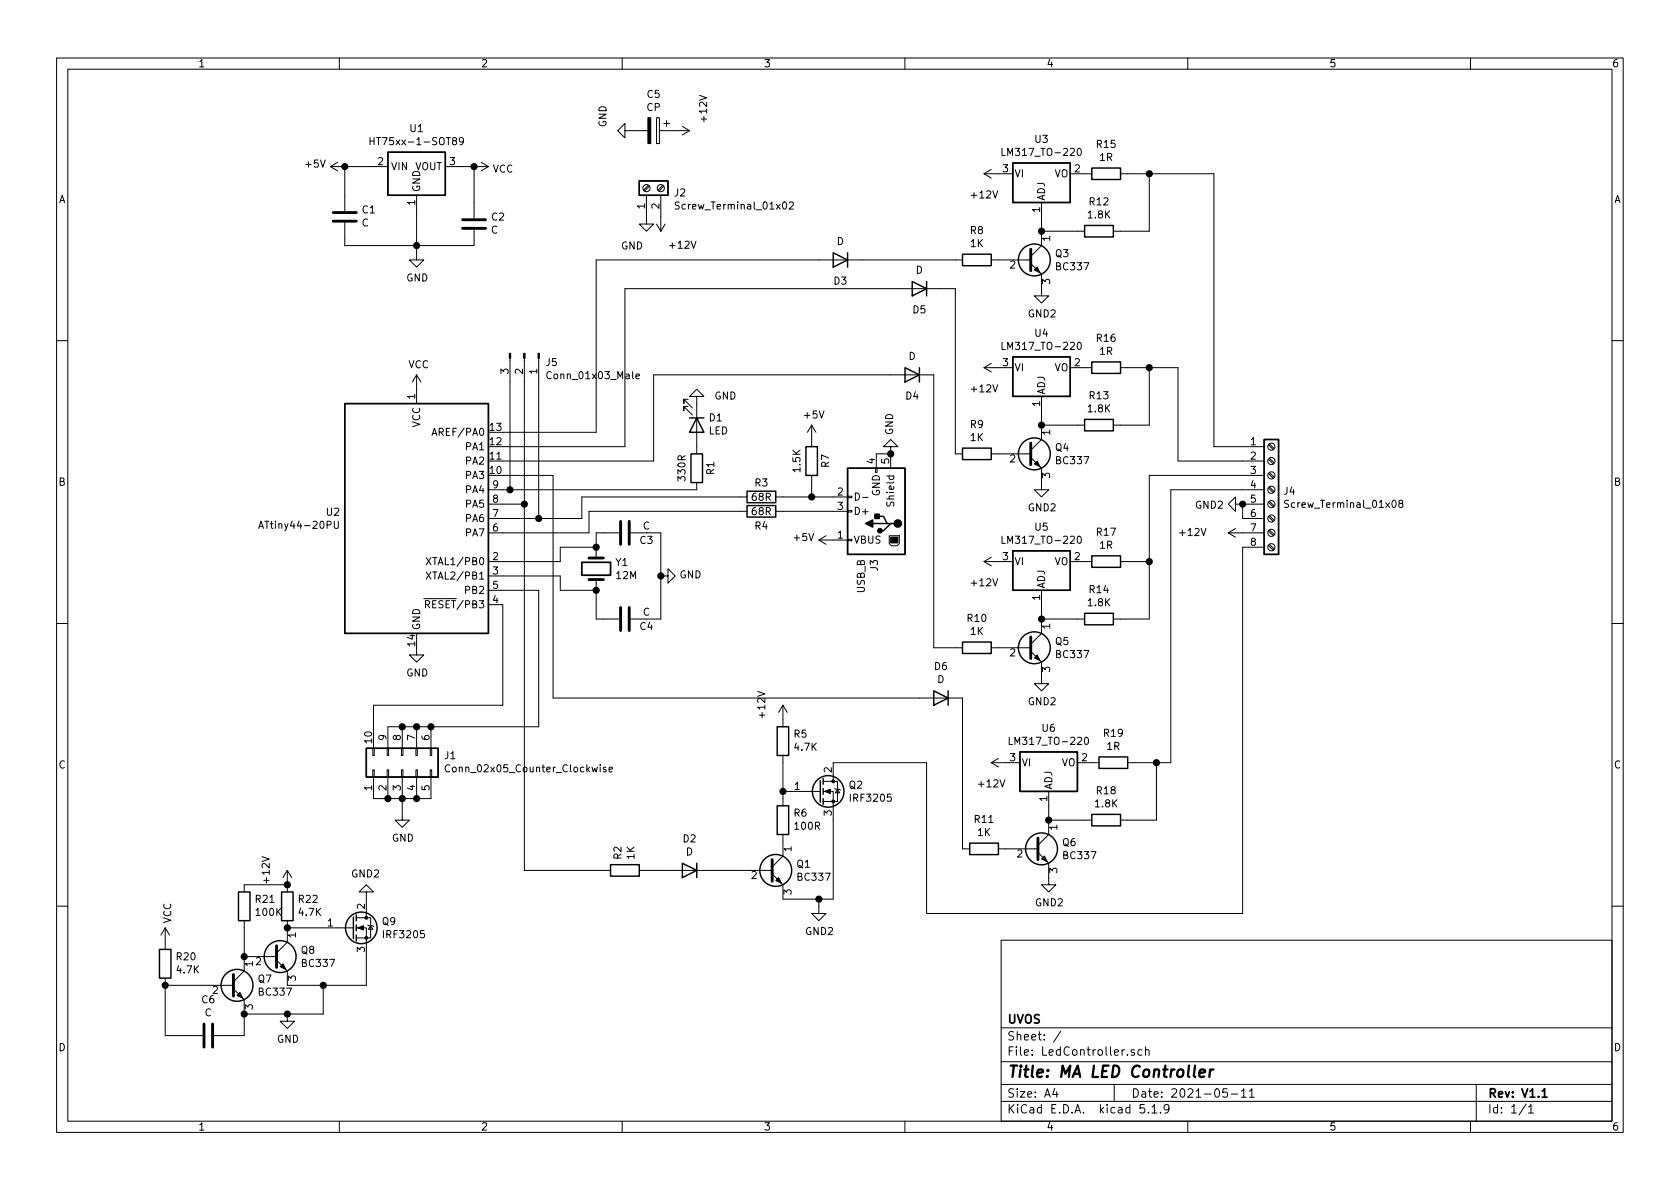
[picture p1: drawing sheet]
EESchema Schematic File Version 4
EELAYER 30 0
EELAYER END
$Descr A4 11693 8268
encoding utf-8
Sheet 1 1
Title "MA LED Controller"
Date "2021-05-11"
Rev "V1.1"
Comp "UVOS"
Comment1 ""
Comment2 ""
Comment3 ""
Comment4 ""
$EndDescr
$Comp
L Device:Crystal Y1
U 1 1
P 4150 3950
F 0 "Y1" V 4104 4081 50  0000 L CNN
F 1 "12M" V 4195 4081 50  0000 L CNN
F 2 "Crystal:Crystal_HC50_Vertical" H 4150 3950 50  0001 C CNN
F 3 "~" H 4150 3950 50  0001 C CNN
	1    4150 3950
	0    1    1    0   
$EndComp
$Comp
L Device:C C4
U 1 1
P 4350 4300
F 0 "C4" V 4400 4450 50  0000 C CNN
F 1 "C" V 4300 4450 50  0000 C CNN
F 2 "Capacitor_THT:C_Disc_D6.0mm_W2.5mm_P5.00mm" H 4388 4150 50  0001 C CNN
F 3 "~" H 4350 4300 50  0001 C CNN
	1    4350 4300
	0    1    1    0   
$EndComp
$Comp
L Device:C C3
U 1 1
P 4350 3700
F 0 "C3" V 4400 3850 50  0000 C CNN
F 1 "C" V 4300 3850 50  0000 C CNN
F 2 "Capacitor_THT:C_Disc_D6.0mm_W2.5mm_P5.00mm" H 4388 3550 50  0001 C CNN
F 3 "~" H 4350 3700 50  0001 C CNN
	1    4350 3700
	0    1    1    0   
$EndComp
Wire Wire Line
	4150 3800 4150 3700
Wire Wire Line
	4150 3700 4200 3700
Wire Wire Line
	4500 3700 4600 3700
Wire Wire Line
	4600 3700 4600 4000
Wire Wire Line
	4600 4300 4500 4300
Wire Wire Line
	4150 4100 4150 4300
Wire Wire Line
	4150 4300 4200 4300
Wire Wire Line
	3500 3900 3900 3900
Wire Wire Line
	3900 3900 3900 3800
Wire Wire Line
	3900 3800 4150 3800
Connection ~ 4150 3800
Wire Wire Line
	3500 4000 3900 4000
Wire Wire Line
	3900 4000 3900 4100
Wire Wire Line
	3900 4100 4150 4100
Connection ~ 4150 4100
$Comp
L Regulator_Linear:HT75xx-1-SOT89 U1
U 1 1
P 2900 1250
F 0 "U1" H 2900 1617 50  0000 C CNN
F 1 "HT75xx-1-SOT89" H 2900 1526 50  0000 C CNN
F 2 "Package_TO_SOT_SMD:SOT-89-3" H 2900 1575 50  0001 C CIN
F 3 "https://www.holtek.com/documents/10179/116711/HT75xx-1v250.pdf" H 2900 1350 50  0001 C CNN
	1    2900 1250
	1    0    0    -1  
$EndComp
$Comp
L Device:C C2
U 1 1
P 3300 1550
F 0 "C2" H 3185 1504 50  0000 R CNN
F 1 "C" H 3185 1595 50  0000 R CNN
F 2 "Capacitor_THT:C_Disc_D10.5mm_W5.0mm_P7.50mm" H 3338 1400 50  0001 C CNN
F 3 "~" H 3300 1550 50  0001 C CNN
	1    3300 1550
	-1   0    0    1   
$EndComp
Wire Wire Line
	3200 1150 3300 1150
Wire Wire Line
	3300 1150 3300 1400
$Comp
L power:GND #PWR0101
U 1 1
P 2900 1750
F 0 "#PWR0101" H 2900 1500 50  0001 C CNN
F 1 "GND" H 2905 1577 50  0000 C CNN
F 2 "" H 2900 1750 50  0001 C CNN
F 3 "" H 2900 1750 50  0001 C CNN
	1    2900 1750
	1    0    0    -1  
$EndComp
Wire Wire Line
	2900 1750 2900 1700
Wire Wire Line
	2900 1700 3300 1700
Wire Wire Line
	2900 1700 2900 1450
Connection ~ 2900 1700
$Comp
L power:VCC #PWR0103
U 1 1
P 3300 1150
F 0 "#PWR0103" H 3300 1000 50  0001 C CNN
F 1 "VCC" V 3315 1278 50  0000 L CNN
F 2 "" H 3300 1150 50  0001 C CNN
F 3 "" H 3300 1150 50  0001 C CNN
	1    3300 1150
	0    1    1    0   
$EndComp
Connection ~ 3300 1150
$Comp
L power:VCC #PWR0104
U 1 1
P 2900 2700
F 0 "#PWR0104" H 2900 2550 50  0001 C CNN
F 1 "VCC" H 2915 2873 50  0000 C CNN
F 2 "" H 2900 2700 50  0001 C CNN
F 3 "" H 2900 2700 50  0001 C CNN
	1    2900 2700
	1    0    0    -1  
$EndComp
$Comp
L Device:C C1
U 1 1
P 2400 1500
F 0 "C1" H 2285 1454 50  0000 R CNN
F 1 "C" H 2285 1545 50  0000 R CNN
F 2 "Capacitor_THT:C_Disc_D10.5mm_W5.0mm_P7.50mm" H 2438 1350 50  0001 C CNN
F 3 "~" H 2400 1500 50  0001 C CNN
	1    2400 1500
	-1   0    0    1   
$EndComp
Wire Wire Line
	2400 1700 2400 1650
Wire Wire Line
	2400 1700 2900 1700
Wire Wire Line
	2400 1350 2400 1150
Wire Wire Line
	2400 1150 2600 1150
$Comp
L Connector:USB_B J3
U 1 1
P 6100 3550
F 0 "J3" V 6111 3880 50  0000 L CNN
F 1 "USB_B" V 6202 3880 50  0000 L CNN
F 2 "Connector_USB:USB_B_Lumberg_2411_02_Horizontal" H 6250 3500 50  0001 C CNN
F 3 " ~" H 6250 3500 50  0001 C CNN
	1    6100 3550
	-1   0    0    1   
$EndComp
$Comp
L power:GND #PWR0105
U 1 1
P 6200 3150
F 0 "#PWR0105" H 6200 2900 50  0001 C CNN
F 1 "GND" V 6205 3022 50  0000 R CNN
F 2 "" H 6200 3150 50  0001 C CNN
F 3 "" H 6200 3150 50  0001 C CNN
	1    6200 3150
	-1   0    0    1   
$EndComp
Wire Wire Line
	6100 3150 6200 3150
Connection ~ 6200 3150
$Comp
L power:+5V #PWR0106
U 1 1
P 5800 3750
F 0 "#PWR0106" H 5800 3600 50  0001 C CNN
F 1 "+5V" V 5815 3878 50  0000 L CNN
F 2 "" H 5800 3750 50  0001 C CNN
F 3 "" H 5800 3750 50  0001 C CNN
	1    5800 3750
	0    -1   -1   0   
$EndComp
$Comp
L Device:R R3
U 1 1
P 5300 3450
F 0 "R3" V 5200 3450 50  0000 C CNN
F 1 "68R" V 5300 3450 50  0000 C CNN
F 2 "Resistor_THT:R_Axial_DIN0411_L9.9mm_D3.6mm_P12.70mm_Horizontal" V 5230 3450 50  0001 C CNN
F 3 "~" H 5300 3450 50  0001 C CNN
	1    5300 3450
	0    1    1    0   
$EndComp
$Comp
L Device:R R4
U 1 1
P 5300 3550
F 0 "R4" V 5400 3550 50  0000 C CNN
F 1 "68R" V 5300 3550 50  0000 C CNN
F 2 "Resistor_THT:R_Axial_DIN0411_L9.9mm_D3.6mm_P12.70mm_Horizontal" V 5230 3550 50  0001 C CNN
F 3 "~" H 5300 3550 50  0001 C CNN
	1    5300 3550
	0    1    1    0   
$EndComp
$Comp
L Device:R R7
U 1 1
P 5650 3200
F 0 "R7" V 5550 3200 50  0000 C CNN
F 1 "1.5K" V 5750 3200 50  0000 C CNN
F 2 "Resistor_THT:R_Axial_DIN0411_L9.9mm_D3.6mm_P12.70mm_Horizontal" V 5580 3200 50  0001 C CNN
F 3 "~" H 5650 3200 50  0001 C CNN
	1    5650 3200
	-1   0    0    1   
$EndComp
Wire Wire Line
	5450 3450 5650 3450
Wire Wire Line
	5450 3550 5800 3550
Wire Wire Line
	5650 3450 5650 3350
Connection ~ 5650 3450
Wire Wire Line
	5650 3450 5800 3450
Wire Wire Line
	3750 4100 3500 4100
Wire Wire Line
	4050 3450 4050 3600
Wire Wire Line
	4050 3600 3750 3600
Wire Wire Line
	4050 3450 5150 3450
Wire Wire Line
	3500 3700 4100 3700
Wire Wire Line
	4100 3700 4100 3550
$Comp
L power:+5V #PWR0107
U 1 1
P 5650 3050
F 0 "#PWR0107" H 5650 2900 50  0001 C CNN
F 1 "+5V" H 5665 3223 50  0000 C CNN
F 2 "" H 5650 3050 50  0001 C CNN
F 3 "" H 5650 3050 50  0001 C CNN
	1    5650 3050
	1    0    0    -1  
$EndComp
$Comp
L Regulator_Linear:LM317_TO-220 U6
U 1 1
P 7300 5300
F 0 "U6" H 7300 5542 50  0000 C CNN
F 1 "LM317_TO-220" H 7300 5451 50  0000 C CNN
F 2 "Package_TO_SOT_THT:TO-220-3_Vertical" H 7300 5550 50  0001 C CIN
F 3 "http://www.ti.com/lit/ds/symlink/lm317.pdf" H 7300 5300 50  0001 C CNN
	1    7300 5300
	1    0    0    -1  
$EndComp
$Comp
L Connector:Screw_Terminal_01x08 J4
U 1 1
P 8850 3400
F 0 "J4" H 8930 3392 50  0000 L CNN
F 1 "Screw_Terminal_01x08" H 8930 3301 50  0000 L CNN
F 2 "TerminalBlock_RND:TerminalBlock_RND_205-00018_1x08_P5.00mm_Horizontal" H 8850 3400 50  0001 C CNN
F 3 "~" H 8850 3400 50  0001 C CNN
	1    8850 3400
	1    0    0    -1  
$EndComp
$Comp
L Connector:Screw_Terminal_01x02 J2
U 1 1
P 4500 1300
F 0 "J2" V 4464 1112 50  0000 R CNN
F 1 "Screw_Terminal_01x02" V 4373 1112 50  0000 R CNN
F 2 "TerminalBlock_RND:TerminalBlock_RND_205-00012_1x02_P5.00mm_Horizontal" H 4500 1300 50  0001 C CNN
F 3 "~" H 4500 1300 50  0001 C CNN
	1    4500 1300
	0    -1   -1   0   
$EndComp
$Comp
L power:+12V #PWR0108
U 1 1
P 4600 1500
F 0 "#PWR0108" H 4600 1350 50  0001 C CNN
F 1 "+12V" H 4450 1700 50  0000 C CNN
F 2 "" H 4600 1500 50  0001 C CNN
F 3 "" H 4600 1500 50  0001 C CNN
	1    4600 1500
	-1   0    0    1   
$EndComp
$Comp
L power:GND #PWR0109
U 1 1
P 4500 1500
F 0 "#PWR0109" H 4500 1250 50  0001 C CNN
F 1 "GND" H 4400 1300 50  0000 C CNN
F 2 "" H 4500 1500 50  0001 C CNN
F 3 "" H 4500 1500 50  0001 C CNN
	1    4500 1500
	1    0    0    -1  
$EndComp
$Comp
L Device:R R19
U 1 1
P 7750 5300
F 0 "R19" V 7543 5300 50  0000 C CNN
F 1 "1R" V 7634 5300 50  0000 C CNN
F 2 "Resistor_THT:R_Axial_DIN0617_L17.0mm_D6.0mm_P25.40mm_Horizontal" V 7680 5300 50  0001 C CNN
F 3 "~" H 7750 5300 50  0001 C CNN
	1    7750 5300
	0    1    1    0   
$EndComp
$Comp
L Device:R R18
U 1 1
P 7700 5700
F 0 "R18" V 7493 5700 50  0000 C CNN
F 1 "1.8K" V 7584 5700 50  0000 C CNN
F 2 "Resistor_THT:R_Axial_DIN0411_L9.9mm_D3.6mm_P12.70mm_Horizontal" V 7630 5700 50  0001 C CNN
F 3 "~" H 7700 5700 50  0001 C CNN
	1    7700 5700
	0    1    1    0   
$EndComp
Wire Wire Line
	7300 5600 7300 5700
Wire Wire Line
	7300 5700 7550 5700
Wire Wire Line
	7850 5700 8050 5700
Wire Wire Line
	8050 5700 8050 5300
Wire Wire Line
	8050 5300 7900 5300
$Comp
L power:+12V #PWR0110
U 1 1
P 7000 5300
F 0 "#PWR0110" H 7000 5150 50  0001 C CNN
F 1 "+12V" V 6850 5400 50  0000 C CNN
F 2 "" H 7000 5300 50  0001 C CNN
F 3 "" H 7000 5300 50  0001 C CNN
	1    7000 5300
	0    -1   -1   0   
$EndComp
$Comp
L Transistor_BJT:BC337 Q6
U 1 1
P 7200 5900
F 0 "Q6" H 7391 5946 50  0000 L CNN
F 1 "BC337" H 7391 5855 50  0000 L CNN
F 2 "Package_TO_SOT_THT:TO-92_Inline_Wide" H 7400 5825 50  0001 L CIN
F 3 "https://diotec.com/tl_files/diotec/files/pdf/datasheets/bc337.pdf" H 7200 5900 50  0001 L CNN
	1    7200 5900
	1    0    0    -1  
$EndComp
Connection ~ 7300 5700
$Comp
L Device:R R11
U 1 1
P 6850 5900
F 0 "R11" V 6643 5900 50  0000 C CNN
F 1 "1K" V 6734 5900 50  0000 C CNN
F 2 "Resistor_THT:R_Axial_DIN0411_L9.9mm_D3.6mm_P12.70mm_Horizontal" V 6780 5900 50  0001 C CNN
F 3 "~" H 6850 5900 50  0001 C CNN
	1    6850 5900
	0    1    1    0   
$EndComp
$Comp
L Regulator_Linear:LM317_TO-220 U5
U 1 1
P 7250 3900
F 0 "U5" H 7250 4142 50  0000 C CNN
F 1 "LM317_TO-220" H 7250 4051 50  0000 C CNN
F 2 "Package_TO_SOT_THT:TO-220-3_Vertical" H 7250 4150 50  0001 C CIN
F 3 "http://www.ti.com/lit/ds/symlink/lm317.pdf" H 7250 3900 50  0001 C CNN
	1    7250 3900
	1    0    0    -1  
$EndComp
$Comp
L Device:R R17
U 1 1
P 7700 3900
F 0 "R17" V 7493 3900 50  0000 C CNN
F 1 "1R" V 7584 3900 50  0000 C CNN
F 2 "Resistor_THT:R_Axial_DIN0617_L17.0mm_D6.0mm_P25.40mm_Horizontal" V 7630 3900 50  0001 C CNN
F 3 "~" H 7700 3900 50  0001 C CNN
	1    7700 3900
	0    1    1    0   
$EndComp
$Comp
L Device:R R14
U 1 1
P 7650 4300
F 0 "R14" V 7443 4300 50  0000 C CNN
F 1 "1.8K" V 7534 4300 50  0000 C CNN
F 2 "Resistor_THT:R_Axial_DIN0411_L9.9mm_D3.6mm_P12.70mm_Horizontal" V 7580 4300 50  0001 C CNN
F 3 "~" H 7650 4300 50  0001 C CNN
	1    7650 4300
	0    1    1    0   
$EndComp
Wire Wire Line
	7250 4200 7250 4300
Wire Wire Line
	7250 4300 7500 4300
Wire Wire Line
	7800 4300 8000 4300
Wire Wire Line
	8000 4300 8000 3900
Wire Wire Line
	8000 3900 7850 3900
$Comp
L power:+12V #PWR0112
U 1 1
P 6950 3900
F 0 "#PWR0112" H 6950 3750 50  0001 C CNN
F 1 "+12V" V 6800 4000 50  0000 C CNN
F 2 "" H 6950 3900 50  0001 C CNN
F 3 "" H 6950 3900 50  0001 C CNN
	1    6950 3900
	0    -1   -1   0   
$EndComp
$Comp
L Transistor_BJT:BC337 Q5
U 1 1
P 7150 4500
F 0 "Q5" H 7341 4546 50  0000 L CNN
F 1 "BC337" H 7341 4455 50  0000 L CNN
F 2 "Package_TO_SOT_THT:TO-92_Inline_Wide" H 7350 4425 50  0001 L CIN
F 3 "https://diotec.com/tl_files/diotec/files/pdf/datasheets/bc337.pdf" H 7150 4500 50  0001 L CNN
	1    7150 4500
	1    0    0    -1  
$EndComp
Connection ~ 7250 4300
$Comp
L Device:R R10
U 1 1
P 6800 4500
F 0 "R10" V 6593 4500 50  0000 C CNN
F 1 "1K" V 6684 4500 50  0000 C CNN
F 2 "Resistor_THT:R_Axial_DIN0411_L9.9mm_D3.6mm_P12.70mm_Horizontal" V 6730 4500 50  0001 C CNN
F 3 "~" H 6800 4500 50  0001 C CNN
	1    6800 4500
	0    1    1    0   
$EndComp
$Comp
L Regulator_Linear:LM317_TO-220 U4
U 1 1
P 7250 2550
F 0 "U4" H 7250 2792 50  0000 C CNN
F 1 "LM317_TO-220" H 7250 2701 50  0000 C CNN
F 2 "Package_TO_SOT_THT:TO-220-3_Vertical" H 7250 2800 50  0001 C CIN
F 3 "http://www.ti.com/lit/ds/symlink/lm317.pdf" H 7250 2550 50  0001 C CNN
	1    7250 2550
	1    0    0    -1  
$EndComp
$Comp
L Device:R R16
U 1 1
P 7700 2550
F 0 "R16" V 7493 2550 50  0000 C CNN
F 1 "1R" V 7584 2550 50  0000 C CNN
F 2 "Resistor_THT:R_Axial_DIN0617_L17.0mm_D6.0mm_P25.40mm_Horizontal" V 7630 2550 50  0001 C CNN
F 3 "~" H 7700 2550 50  0001 C CNN
	1    7700 2550
	0    1    1    0   
$EndComp
$Comp
L Device:R R13
U 1 1
P 7650 2950
F 0 "R13" V 7443 2950 50  0000 C CNN
F 1 "1.8K" V 7534 2950 50  0000 C CNN
F 2 "Resistor_THT:R_Axial_DIN0411_L9.9mm_D3.6mm_P12.70mm_Horizontal" V 7580 2950 50  0001 C CNN
F 3 "~" H 7650 2950 50  0001 C CNN
	1    7650 2950
	0    1    1    0   
$EndComp
Wire Wire Line
	7250 2850 7250 2950
Wire Wire Line
	7250 2950 7500 2950
Wire Wire Line
	7800 2950 8000 2950
Wire Wire Line
	8000 2950 8000 2550
Wire Wire Line
	8000 2550 7850 2550
$Comp
L power:+12V #PWR0114
U 1 1
P 6950 2550
F 0 "#PWR0114" H 6950 2400 50  0001 C CNN
F 1 "+12V" V 6800 2650 50  0000 C CNN
F 2 "" H 6950 2550 50  0001 C CNN
F 3 "" H 6950 2550 50  0001 C CNN
	1    6950 2550
	0    -1   -1   0   
$EndComp
$Comp
L Transistor_BJT:BC337 Q4
U 1 1
P 7150 3150
F 0 "Q4" H 7341 3196 50  0000 L CNN
F 1 "BC337" H 7341 3105 50  0000 L CNN
F 2 "Package_TO_SOT_THT:TO-92_Inline_Wide" H 7350 3075 50  0001 L CIN
F 3 "https://diotec.com/tl_files/diotec/files/pdf/datasheets/bc337.pdf" H 7150 3150 50  0001 L CNN
	1    7150 3150
	1    0    0    -1  
$EndComp
Connection ~ 7250 2950
$Comp
L Device:R R9
U 1 1
P 6800 3150
F 0 "R9" V 6593 3150 50  0000 C CNN
F 1 "1K" V 6684 3150 50  0000 C CNN
F 2 "Resistor_THT:R_Axial_DIN0411_L9.9mm_D3.6mm_P12.70mm_Horizontal" V 6730 3150 50  0001 C CNN
F 3 "~" H 6800 3150 50  0001 C CNN
	1    6800 3150
	0    1    1    0   
$EndComp
$Comp
L Regulator_Linear:LM317_TO-220 U3
U 1 1
P 7250 1200
F 0 "U3" H 7250 1442 50  0000 C CNN
F 1 "LM317_TO-220" H 7250 1351 50  0000 C CNN
F 2 "Package_TO_SOT_THT:TO-220-3_Vertical" H 7250 1450 50  0001 C CIN
F 3 "http://www.ti.com/lit/ds/symlink/lm317.pdf" H 7250 1200 50  0001 C CNN
	1    7250 1200
	1    0    0    -1  
$EndComp
$Comp
L Device:R R15
U 1 1
P 7700 1200
F 0 "R15" V 7493 1200 50  0000 C CNN
F 1 "1R" V 7584 1200 50  0000 C CNN
F 2 "Resistor_THT:R_Axial_DIN0617_L17.0mm_D6.0mm_P25.40mm_Horizontal" V 7630 1200 50  0001 C CNN
F 3 "~" H 7700 1200 50  0001 C CNN
	1    7700 1200
	0    1    1    0   
$EndComp
$Comp
L Device:R R12
U 1 1
P 7650 1600
F 0 "R12" V 7443 1600 50  0000 C CNN
F 1 "1.8K" V 7534 1600 50  0000 C CNN
F 2 "Resistor_THT:R_Axial_DIN0411_L9.9mm_D3.6mm_P12.70mm_Horizontal" V 7580 1600 50  0001 C CNN
F 3 "~" H 7650 1600 50  0001 C CNN
	1    7650 1600
	0    1    1    0   
$EndComp
Wire Wire Line
	7250 1500 7250 1600
Wire Wire Line
	7250 1600 7500 1600
Wire Wire Line
	7800 1600 8000 1600
Wire Wire Line
	8000 1600 8000 1200
Wire Wire Line
	8000 1200 7850 1200
$Comp
L power:+12V #PWR0116
U 1 1
P 6950 1200
F 0 "#PWR0116" H 6950 1050 50  0001 C CNN
F 1 "+12V" V 6800 1300 50  0000 C CNN
F 2 "" H 6950 1200 50  0001 C CNN
F 3 "" H 6950 1200 50  0001 C CNN
	1    6950 1200
	0    -1   -1   0   
$EndComp
$Comp
L Transistor_BJT:BC337 Q3
U 1 1
P 7150 1800
F 0 "Q3" H 7341 1846 50  0000 L CNN
F 1 "BC337" H 7341 1755 50  0000 L CNN
F 2 "Package_TO_SOT_THT:TO-92_Inline_Wide" H 7350 1725 50  0001 L CIN
F 3 "https://diotec.com/tl_files/diotec/files/pdf/datasheets/bc337.pdf" H 7150 1800 50  0001 L CNN
	1    7150 1800
	1    0    0    -1  
$EndComp
Connection ~ 7250 1600
$Comp
L Device:R R8
U 1 1
P 6800 1800
F 0 "R8" V 6593 1800 50  0000 C CNN
F 1 "1K" V 6684 1800 50  0000 C CNN
F 2 "Resistor_THT:R_Axial_DIN0411_L9.9mm_D3.6mm_P12.70mm_Horizontal" V 6730 1800 50  0001 C CNN
F 3 "~" H 6800 1800 50  0001 C CNN
	1    6800 1800
	0    1    1    0   
$EndComp
Wire Wire Line
	8000 1200 8450 1200
Wire Wire Line
	8450 1200 8450 3100
Wire Wire Line
	8450 3100 8650 3100
Connection ~ 8000 1200
Wire Wire Line
	8650 3200 8200 3200
Wire Wire Line
	8200 3200 8200 2550
Wire Wire Line
	8200 2550 8000 2550
Connection ~ 8000 2550
Wire Wire Line
	8000 3900 8000 3300
Wire Wire Line
	8000 3300 8650 3300
Connection ~ 8000 3900
Wire Wire Line
	8050 5300 8150 5300
Wire Wire Line
	8150 5300 8150 3400
Wire Wire Line
	8150 3400 8650 3400
Connection ~ 8050 5300
$Comp
L power:+12V #PWR0118
U 1 1
P 8650 3700
F 0 "#PWR0118" H 8650 3550 50  0001 C CNN
F 1 "+12V" V 8650 4050 50  0000 C CNN
F 2 "" H 8650 3700 50  0001 C CNN
F 3 "" H 8650 3700 50  0001 C CNN
	1    8650 3700
	0    -1   -1   0   
$EndComp
$Comp
L Transistor_FET:IRF3205 Q2
U 1 1
P 5700 5500
F 0 "Q2" H 5905 5546 50  0000 L CNN
F 1 "IRF3205" H 5905 5455 50  0000 L CNN
F 2 "Package_TO_SOT_THT:TO-220-3_Vertical" H 5950 5425 50  0001 L CIN
F 3 "http://www.irf.com/product-info/datasheets/data/irf3205.pdf" H 5700 5500 50  0001 L CNN
	1    5700 5500
	1    0    0    -1  
$EndComp
$Comp
L power:+12V #PWR0119
U 1 1
P 5450 5000
F 0 "#PWR0119" H 5450 4850 50  0001 C CNN
F 1 "+12V" V 5300 5100 50  0000 C CNN
F 2 "" H 5450 5000 50  0001 C CNN
F 3 "" H 5450 5000 50  0001 C CNN
	1    5450 5000
	1    0    0    -1  
$EndComp
Wire Wire Line
	8650 3500 8650 3600
$Comp
L Transistor_BJT:BC337 Q1
U 1 1
P 5350 6050
F 0 "Q1" H 5541 6096 50  0000 L CNN
F 1 "BC337" H 5541 6005 50  0000 L CNN
F 2 "Package_TO_SOT_THT:TO-92_Inline_Wide" H 5550 5975 50  0001 L CIN
F 3 "https://diotec.com/tl_files/diotec/files/pdf/datasheets/bc337.pdf" H 5350 6050 50  0001 L CNN
	1    5350 6050
	1    0    0    -1  
$EndComp
Wire Wire Line
	5450 5550 5450 5500
Wire Wire Line
	5450 5500 5500 5500
$Comp
L Device:R R6
U 1 1
P 5450 5700
F 0 "R6" H 5380 5654 50  0000 R CNN
F 1 "100R" H 5380 5745 50  0000 R CNN
F 2 "Resistor_THT:R_Axial_DIN0411_L9.9mm_D3.6mm_P12.70mm_Horizontal" V 5380 5700 50  0001 C CNN
F 3 "~" H 5450 5700 50  0001 C CNN
	1    5450 5700
	-1   0    0    1   
$EndComp
$Comp
L Device:R R5
U 1 1
P 5450 5150
F 0 "R5" H 5380 5104 50  0000 R CNN
F 1 "4.7K" H 5380 5195 50  0000 R CNN
F 2 "Resistor_THT:R_Axial_DIN0411_L9.9mm_D3.6mm_P12.70mm_Horizontal" V 5380 5150 50  0001 C CNN
F 3 "~" H 5450 5150 50  0001 C CNN
	1    5450 5150
	-1   0    0    1   
$EndComp
Wire Wire Line
	5450 5500 5450 5300
Connection ~ 5450 5500
$Comp
L Device:R R2
U 1 1
P 4350 6050
F 0 "R2" H 4280 6004 50  0000 R CNN
F 1 "1K" H 4280 6095 50  0000 R CNN
F 2 "Resistor_THT:R_Axial_DIN0411_L9.9mm_D3.6mm_P12.70mm_Horizontal" V 4280 6050 50  0001 C CNN
F 3 "~" H 4350 6050 50  0001 C CNN
	1    4350 6050
	0    1    1    0   
$EndComp
Wire Wire Line
	3500 3500 3650 3500
Wire Wire Line
	3650 3500 3650 6050
Wire Wire Line
	5450 6250 5700 6250
Wire Wire Line
	5700 6250 5700 6300
Wire Wire Line
	5700 6250 5800 6250
Wire Wire Line
	5800 6250 5800 5700
Connection ~ 5700 6250
Wire Wire Line
	5800 5300 6450 5300
Wire Wire Line
	6450 5300 6450 6350
Wire Wire Line
	6450 6350 8650 6350
Wire Wire Line
	8650 6350 8650 3800
Wire Wire Line
	3500 3000 4150 3000
Wire Wire Line
	4150 3000 4150 1800
Wire Wire Line
	4350 2000 4350 3100
Wire Wire Line
	4350 3100 3500 3100
Wire Wire Line
	6650 3150 6650 2000
Wire Wire Line
	4550 3200 4550 2600
Wire Wire Line
	6500 2600 6500 4500
Wire Wire Line
	6650 4500 6500 4500
Wire Wire Line
	6700 5900 6700 4850
Wire Wire Line
	3850 4850 3850 3300
Wire Wire Line
	3850 3300 3500 3300
Wire Wire Line
	3500 3200 4550 3200
Wire Wire Line
	3500 3400 3550 3400
$Comp
L Device:LED D1
U 1 1
P 4850 2950
F 0 "D1" V 4797 3030 50  0000 L CNN
F 1 "LED" V 4888 3030 50  0000 L CNN
F 2 "LED_THT:LED_D5.0mm" H 4850 2950 50  0001 C CNN
F 3 "~" H 4850 2950 50  0001 C CNN
	1    4850 2950
	0    1    1    0   
$EndComp
$Comp
L Device:R R1
U 1 1
P 4850 3250
F 0 "R1" V 4750 3250 50  0000 C CNN
F 1 "330R" V 4950 3250 50  0000 C CNN
F 2 "Resistor_THT:R_Axial_DIN0411_L9.9mm_D3.6mm_P12.70mm_Horizontal" V 4780 3250 50  0001 C CNN
F 3 "~" H 4850 3250 50  0001 C CNN
	1    4850 3250
	-1   0    0    1   
$EndComp
$Comp
L Device:CP C5
U 1 1
P 4550 900
F 0 "C5" V 4295 900 50  0000 C CNN
F 1 "CP" V 4386 900 50  0000 C CNN
F 2 "Capacitor_THT:CP_Radial_D5.0mm_P2.00mm" H 4588 750 50  0001 C CNN
F 3 "~" H 4550 900 50  0001 C CNN
	1    4550 900 
	0    1    1    0   
$EndComp
$Comp
L power:+12V #PWR0124
U 1 1
P 4700 900
F 0 "#PWR0124" H 4700 750 50  0001 C CNN
F 1 "+12V" H 4550 1100 50  0000 C CNN
F 2 "" H 4700 900 50  0001 C CNN
F 3 "" H 4700 900 50  0001 C CNN
	1    4700 900 
	0    1    1    0   
$EndComp
$Comp
L power:GND #PWR0125
U 1 1
P 4400 900
F 0 "#PWR0125" H 4400 650 50  0001 C CNN
F 1 "GND" H 4300 700 50  0000 C CNN
F 2 "" H 4400 900 50  0001 C CNN
F 3 "" H 4400 900 50  0001 C CNN
	1    4400 900 
	0    1    1    0   
$EndComp
Connection ~ 4600 4000
Wire Wire Line
	4600 4000 4600 4300
$Comp
L Connector:Conn_01x03_Male J5
U 1 1
P 3650 2450
F 0 "J5" V 3712 2594 50  0000 L CNN
F 1 "Conn_01x03_Male" V 3803 2594 50  0000 L CNN
F 2 "Connector_PinSocket_2.54mm:PinSocket_1x03_P2.54mm_Vertical" H 3650 2450 50  0001 C CNN
F 3 "~" H 3650 2450 50  0001 C CNN
	1    3650 2450
	0    1    1    0   
$EndComp
Wire Wire Line
	3550 3400 3550 2650
Connection ~ 3550 3400
Wire Wire Line
	3550 3400 4850 3400
Wire Wire Line
	3650 3500 3650 2650
Connection ~ 3650 3500
Wire Wire Line
	3750 3600 3750 2650
Connection ~ 3750 3600
Wire Wire Line
	3750 3600 3500 3600
Wire Wire Line
	4100 3550 5150 3550
$Comp
L power:+5V #PWR0102
U 1 1
P 2400 1150
F 0 "#PWR0102" H 2400 1000 50  0001 C CNN
F 1 "+5V" V 2415 1278 50  0000 L CNN
F 2 "" H 2400 1150 50  0001 C CNN
F 3 "" H 2400 1150 50  0001 C CNN
	1    2400 1150
	0    -1   -1   0   
$EndComp
$Comp
L power:GND #PWR0123
U 1 1
P 4850 2800
F 0 "#PWR0123" H 4850 2550 50  0001 C CNN
F 1 "GND" H 4650 2750 50  0000 C CNN
F 2 "" H 4850 2800 50  0001 C CNN
F 3 "" H 4850 2800 50  0001 C CNN
	1    4850 2800
	-1   0    0    1   
$EndComp
$Comp
L power:GND #PWR0127
U 1 1
P 4600 4000
F 0 "#PWR0127" H 4600 3750 50  0001 C CNN
F 1 "GND" V 4605 3872 50  0000 R CNN
F 2 "" H 4600 4000 50  0001 C CNN
F 3 "" H 4600 4000 50  0001 C CNN
	1    4600 4000
	0    -1   -1   0   
$EndComp
$Comp
L power:GND #PWR0126
U 1 1
P 2900 4500
F 0 "#PWR0126" H 2900 4250 50  0001 C CNN
F 1 "GND" H 2905 4327 50  0000 C CNN
F 2 "" H 2900 4500 50  0001 C CNN
F 3 "" H 2900 4500 50  0001 C CNN
	1    2900 4500
	1    0    0    -1  
$EndComp
$Comp
L power:GND2 #PWR0111
U 1 1
P 8650 3500
F 0 "#PWR0111" H 8650 3250 50  0001 C CNN
F 1 "GND2" V 8655 3372 50  0000 R CNN
F 2 "" H 8650 3500 50  0001 C CNN
F 3 "" H 8650 3500 50  0001 C CNN
	1    8650 3500
	0    1    1    0   
$EndComp
Connection ~ 8650 3500
$Comp
L power:GND2 #PWR0113
U 1 1
P 5700 6300
F 0 "#PWR0113" H 5700 6050 50  0001 C CNN
F 1 "GND2" H 5705 6127 50  0000 C CNN
F 2 "" H 5700 6300 50  0001 C CNN
F 3 "" H 5700 6300 50  0001 C CNN
	1    5700 6300
	1    0    0    -1  
$EndComp
Connection ~ 2400 1150
$Comp
L MCU_Microchip_ATtiny:ATtiny44-20PU U2
U 1 1
P 2900 3600
F 0 "U2" H 2371 3646 50  0000 R CNN
F 1 "ATtiny44-20PU" H 2371 3555 50  0000 R CNN
F 2 "Package_DIP:DIP-14_W7.62mm" H 2900 3600 50  0001 C CIN
F 3 "http://ww1.microchip.com/downloads/en/DeviceDoc/doc8006.pdf" H 2900 3600 50  0001 C CNN
	1    2900 3600
	1    0    0    -1  
$EndComp
Wire Wire Line
	3500 4200 3500 4900
Wire Wire Line
	3500 4900 2600 4900
Wire Wire Line
	2600 4900 2600 5050
Wire Wire Line
	3750 5050 3750 4100
Wire Wire Line
	2700 5550 2800 5550
Connection ~ 2800 5550
Wire Wire Line
	2700 5050 2800 5050
$Comp
L Connector_Generic:Conn_02x05_Counter_Clockwise J1
U 1 1
P 2800 5350
F 0 "J1" V 2896 5062 50  0000 R CNN
F 1 "Conn_02x05_Counter_Clockwise" V 2805 5062 50  0000 R CNN
F 2 "Connector_PinSocket_2.54mm:PinSocket_2x05_P2.54mm_Vertical" H 2800 5350 50  0001 C CNN
F 3 "~" H 2800 5350 50  0001 C CNN
	1    2800 5350
	0    -1   -1   0   
$EndComp
Wire Wire Line
	2900 5550 3000 5550
Wire Wire Line
	3000 5050 3750 5050
Wire Wire Line
	2900 5550 2800 5550
Connection ~ 2900 5550
Connection ~ 2700 5550
Wire Wire Line
	2700 5550 2600 5550
Wire Wire Line
	2800 5050 2900 5050
Connection ~ 2800 5050
Connection ~ 3000 5050
Connection ~ 2900 5050
Wire Wire Line
	2900 5050 3000 5050
$Comp
L power:GND2 #PWR0129
U 1 1
P 7300 6100
F 0 "#PWR0129" H 7300 5850 50  0001 C CNN
F 1 "GND2" H 7305 5927 50  0000 C CNN
F 2 "" H 7300 6100 50  0001 C CNN
F 3 "" H 7300 6100 50  0001 C CNN
	1    7300 6100
	1    0    0    -1  
$EndComp
$Comp
L power:GND2 #PWR0130
U 1 1
P 7250 4700
F 0 "#PWR0130" H 7250 4450 50  0001 C CNN
F 1 "GND2" H 7255 4527 50  0000 C CNN
F 2 "" H 7250 4700 50  0001 C CNN
F 3 "" H 7250 4700 50  0001 C CNN
	1    7250 4700
	1    0    0    -1  
$EndComp
$Comp
L power:GND2 #PWR0131
U 1 1
P 7250 3350
F 0 "#PWR0131" H 7250 3100 50  0001 C CNN
F 1 "GND2" H 7255 3177 50  0000 C CNN
F 2 "" H 7250 3350 50  0001 C CNN
F 3 "" H 7250 3350 50  0001 C CNN
	1    7250 3350
	1    0    0    -1  
$EndComp
$Comp
L power:GND2 #PWR0132
U 1 1
P 7250 2000
F 0 "#PWR0132" H 7250 1750 50  0001 C CNN
F 1 "GND2" H 7255 1827 50  0000 C CNN
F 2 "" H 7250 2000 50  0001 C CNN
F 3 "" H 7250 2000 50  0001 C CNN
	1    7250 2000
	1    0    0    -1  
$EndComp
$Comp
L Device:D D2
U 1 1
P 4800 6050
F 0 "D2" H 4800 5833 50  0000 C CNN
F 1 "D" H 4800 5924 50  0000 C CNN
F 2 "" H 4800 6050 50  0001 C CNN
F 3 "~" H 4800 6050 50  0001 C CNN
	1    4800 6050
	-1   0    0    1   
$EndComp
Wire Wire Line
	4500 6050 4650 6050
Wire Wire Line
	4950 6050 5150 6050
Wire Wire Line
	3650 6050 4200 6050
$Comp
L Device:D D6
U 1 1
P 6550 4850
F 0 "D6" H 6550 4633 50  0000 C CNN
F 1 "D" H 6550 4724 50  0000 C CNN
F 2 "" H 6550 4850 50  0001 C CNN
F 3 "~" H 6550 4850 50  0001 C CNN
	1    6550 4850
	-1   0    0    1   
$EndComp
Wire Wire Line
	6400 4850 3850 4850
$Comp
L Device:D D4
U 1 1
P 6350 2600
F 0 "D4" H 6350 2750 50  0000 C CNN
F 1 "D" H 6350 2474 50  0000 C CNN
F 2 "" H 6350 2600 50  0001 C CNN
F 3 "~" H 6350 2600 50  0001 C CNN
	1    6350 2600
	-1   0    0    1   
$EndComp
Wire Wire Line
	4550 2600 6200 2600
$Comp
L Device:D D5
U 1 1
P 6400 2000
F 0 "D5" H 6400 2150 50  0000 C CNN
F 1 "D" H 6400 1874 50  0000 C CNN
F 2 "" H 6400 2000 50  0001 C CNN
F 3 "~" H 6400 2000 50  0001 C CNN
	1    6400 2000
	-1   0    0    1   
$EndComp
Wire Wire Line
	6650 2000 6550 2000
Wire Wire Line
	6250 2000 4350 2000
$Comp
L Device:D D3
U 1 1
P 5850 1800
F 0 "D3" H 5850 1950 50  0000 C CNN
F 1 "D" H 5850 1674 50  0000 C CNN
F 2 "" H 5850 1800 50  0001 C CNN
F 3 "~" H 5850 1800 50  0001 C CNN
	1    5850 1800
	-1   0    0    1   
$EndComp
Wire Wire Line
	6000 1800 6650 1800
Wire Wire Line
	5700 1800 4150 1800
Wire Wire Line
	2800 5550 2800 5650
Wire Wire Line
	1600 7200 1700 7200
Connection ~ 1700 7050
Wire Wire Line
	1700 7200 1700 7050
Connection ~ 1150 6850
Wire Wire Line
	1150 7200 1300 7200
Wire Wire Line
	1150 6850 1150 7200
$Comp
L Device:C C6
U 1 1
P 1450 7200
F 0 "C6" V 1198 7200 50  0000 C CNN
F 1 "C" V 1289 7200 50  0000 C CNN
F 2 "" H 1488 7050 50  0001 C CNN
F 3 "~" H 1450 7200 50  0001 C CNN
	1    1450 7200
	0    1    1    0   
$EndComp
$Comp
L power:VCC #PWR0128
U 1 1
P 1150 6550
F 0 "#PWR0128" H 1150 6400 50  0001 C CNN
F 1 "VCC" V 1165 6678 50  0000 L CNN
F 2 "" H 1150 6550 50  0001 C CNN
F 3 "" H 1150 6550 50  0001 C CNN
	1    1150 6550
	1    0    0    -1  
$EndComp
Wire Wire Line
	1400 6850 1150 6850
$Comp
L Device:R R20
U 1 1
P 1150 6700
F 0 "R20" H 1080 6654 50  0000 R CNN
F 1 "4.7K" H 1080 6745 50  0000 R CNN
F 2 "Resistor_THT:R_Axial_DIN0411_L9.9mm_D3.6mm_P12.70mm_Horizontal" V 1080 6700 50  0001 C CNN
F 3 "~" H 1150 6700 50  0001 C CNN
	1    1150 6700
	-1   0    0    1   
$EndComp
Wire Wire Line
	2000 7050 2250 7050
Connection ~ 2000 7050
Wire Wire Line
	2250 6850 2250 7050
Wire Wire Line
	1700 7050 2000 7050
Connection ~ 1700 6650
$Comp
L Transistor_BJT:BC337 Q7
U 1 1
P 1600 6850
F 0 "Q7" H 1791 6896 50  0000 L CNN
F 1 "BC337" H 1791 6805 50  0000 L CNN
F 2 "Package_TO_SOT_THT:TO-92_Inline_Wide" H 1800 6775 50  0001 L CIN
F 3 "https://diotec.com/tl_files/diotec/files/pdf/datasheets/bc337.pdf" H 1600 6850 50  0001 L CNN
	1    1600 6850
	1    0    0    -1  
$EndComp
Connection ~ 2250 6850
Wire Wire Line
	2550 6650 2550 6850
Wire Wire Line
	2250 6850 2550 6850
Wire Wire Line
	2000 6850 2250 6850
$Comp
L power:GND #PWR0120
U 1 1
P 2000 7050
F 0 "#PWR0120" H 2000 6800 50  0001 C CNN
F 1 "GND" H 2005 6877 50  0000 C CNN
F 2 "" H 2000 7050 50  0001 C CNN
F 3 "" H 2000 7050 50  0001 C CNN
	1    2000 7050
	1    0    0    -1  
$EndComp
Wire Wire Line
	1700 6450 1700 6650
Connection ~ 2000 6150
Wire Wire Line
	1700 6150 2000 6150
$Comp
L Device:R R21
U 1 1
P 1700 6300
F 0 "R21" H 1630 6254 50  0000 R CNN
F 1 "100K" H 1630 6345 50  0000 R CNN
F 2 "Resistor_THT:R_Axial_DIN0411_L9.9mm_D3.6mm_P12.70mm_Horizontal" V 1630 6300 50  0001 C CNN
F 3 "~" H 1700 6300 50  0001 C CNN
	1    1700 6300
	-1   0    0    1   
$EndComp
Connection ~ 2000 6450
$Comp
L Transistor_BJT:BC337 Q8
U 1 1
P 1900 6650
F 0 "Q8" H 2091 6696 50  0000 L CNN
F 1 "BC337" H 2091 6605 50  0000 L CNN
F 2 "Package_TO_SOT_THT:TO-92_Inline_Wide" H 2100 6575 50  0001 L CIN
F 3 "https://diotec.com/tl_files/diotec/files/pdf/datasheets/bc337.pdf" H 1900 6650 50  0001 L CNN
	1    1900 6650
	1    0    0    -1  
$EndComp
$Comp
L power:+12V #PWR0117
U 1 1
P 2000 6150
F 0 "#PWR0117" H 2000 6000 50  0001 C CNN
F 1 "+12V" V 1850 6250 50  0000 C CNN
F 2 "" H 2000 6150 50  0001 C CNN
F 3 "" H 2000 6150 50  0001 C CNN
	1    2000 6150
	1    0    0    -1  
$EndComp
Wire Wire Line
	2000 6450 2250 6450
$Comp
L Device:R R22
U 1 1
P 2000 6300
F 0 "R22" H 1930 6254 50  0000 R CNN
F 1 "4.7K" H 1930 6345 50  0000 R CNN
F 2 "Resistor_THT:R_Axial_DIN0411_L9.9mm_D3.6mm_P12.70mm_Horizontal" V 1930 6300 50  0001 C CNN
F 3 "~" H 2000 6300 50  0001 C CNN
	1    2000 6300
	-1   0    0    1   
$EndComp
$Comp
L power:GND2 #PWR0115
U 1 1
P 2550 6250
F 0 "#PWR0115" H 2550 6000 50  0001 C CNN
F 1 "GND2" H 2555 6077 50  0000 C CNN
F 2 "" H 2550 6250 50  0001 C CNN
F 3 "" H 2550 6250 50  0001 C CNN
	1    2550 6250
	-1   0    0    1   
$EndComp
$Comp
L Transistor_FET:IRF3205 Q9
U 1 1
P 2450 6450
F 0 "Q9" H 2655 6496 50  0000 L CNN
F 1 "IRF3205" H 2655 6405 50  0000 L CNN
F 2 "Package_TO_SOT_THT:TO-220-3_Vertical" H 2700 6375 50  0001 L CIN
F 3 "http://www.irf.com/product-info/datasheets/data/irf3205.pdf" H 2450 6450 50  0001 L CNN
	1    2450 6450
	1    0    0    -1  
$EndComp
$Comp
L power:GND #PWR0121
U 1 1
P 2800 5650
F 0 "#PWR0121" H 2800 5400 50  0001 C CNN
F 1 "GND" H 2805 5477 50  0000 C CNN
F 2 "" H 2800 5650 50  0001 C CNN
F 3 "" H 2800 5650 50  0001 C CNN
	1    2800 5650
	1    0    0    -1  
$EndComp
$EndSCHEMATC
